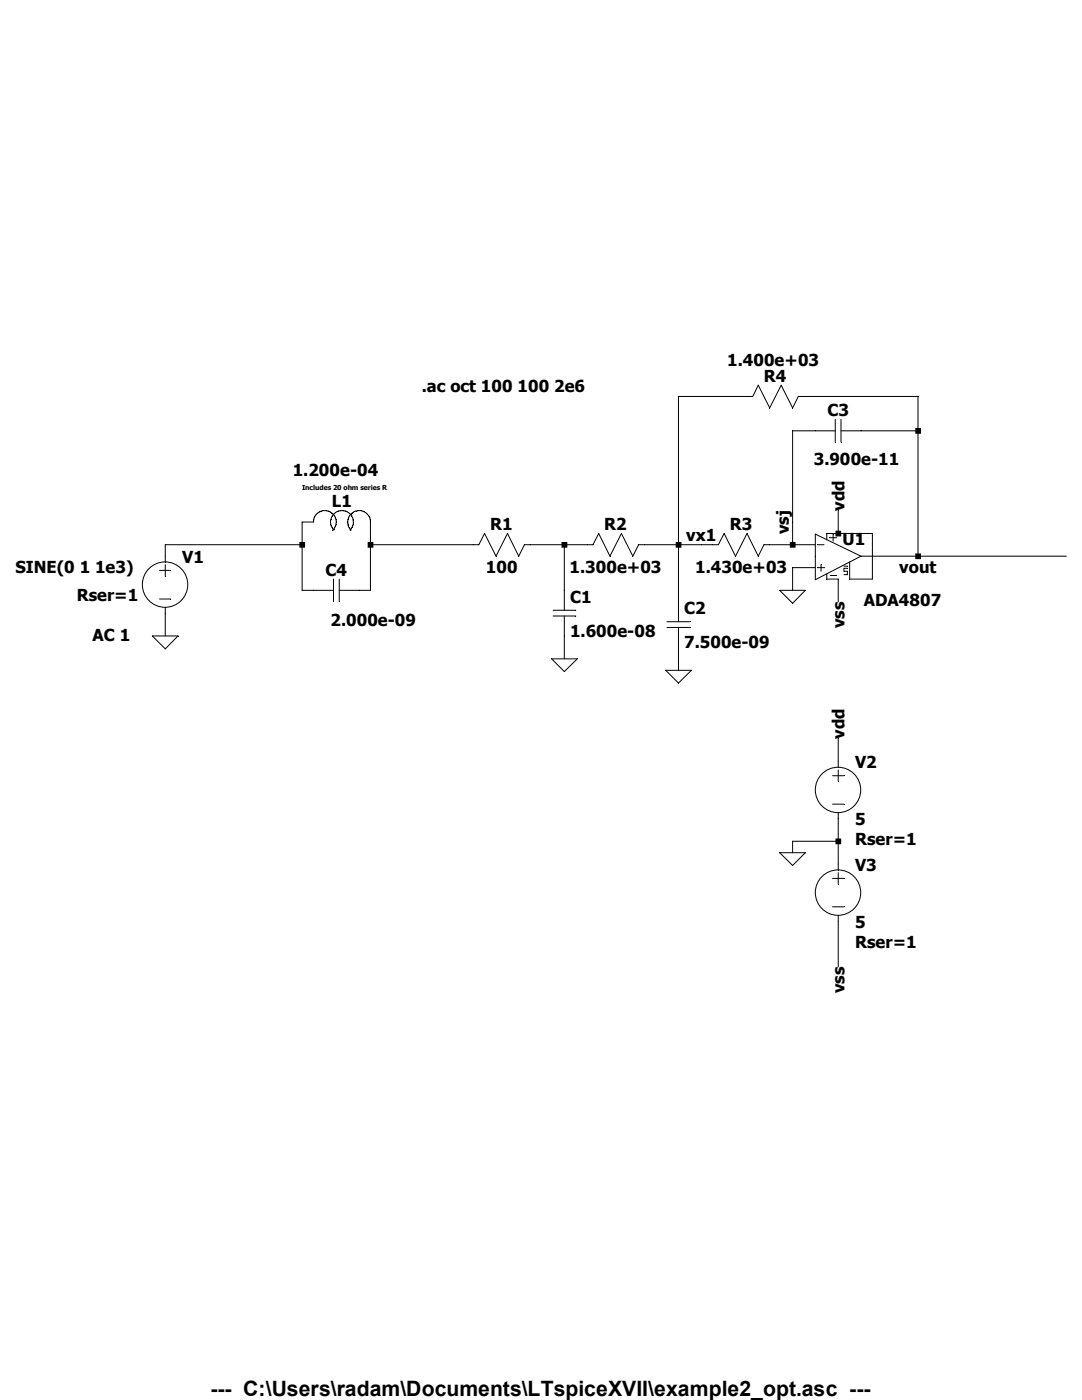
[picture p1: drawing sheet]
<svg xmlns="http://www.w3.org/2000/svg" width="216mm" height="279mm" viewBox="0 0 216 279" stroke-linecap="round" stroke-linejoin="round" font-family="sans-serif">
<g fill="none" stroke="#000" stroke-width=".2">
<path d="M166.7 86h-8.5v22.7M166.7 83.7v4.5M167.8 86h15.4M167.8 83.7v4.5M31.8 113.8h2.3M31.8 119.5h2.3M33 112.7v2.3M60.3 108.7h-27.3v3.4M66.4 105.8a2.27 2.27 0 0 0-.7-3.7 2.27 2.27 0 0 0-3.1 2.1h-2.3v13.6h6.2M66.5 115.6v4.5M66.6 105.8a2.28 2.28 0 0 1 0-3.2 2.28 2.28 0 0 1 3.3 0 2.28 2.28 0 0 1-.1 3.2M67.7 115.6v4.5"/>
<path d="M70.1 105.8a2.28 2.28 0 0 1 .5-3.7 2.28 2.28 0 0 1 3.3 1.8v13.9h-6.2M73.9 108.7h21.6l1.2-2.2 2.3 4.5 2.3-4.5 2.2 4.5 1.1-2.3h13.7l1.2-2.2 2.2 4.5 2.3-4.5 2.3 4.5 1.1-2.3h15.9l1.2-2.2 2.3 4.5 2.3-4.5 2.2 4.5 1.1-2.3h10.3M112.6 108.7v13.1M155.6 117.8h5.1l-2.5 2.6zM162.7 106.6l9.1 4.4-9.1 4.7zM162.7 113.3h-4.5v4.5M163.1 108.7h1.3M163.1 113.3h1.4M163.8 112.7v1.3M165 114.6v1h2.3v4.5M165 107.7v-1.2h9.1v9.1h-4.6v-3.5M165.5 107.3h1.5"/>
<path d="M165.7 114.9h1.3M166.2 106.6v1.4M167.3 101.9v4.6M168.4 113h.7M169.1 113.4h-.7v.6h.7v.7h-.7M171.8 111h41M183.2 111v-31.9h-23.9l-1.1 2.3-2.3-4.5-2.3 4.5-2.3-4.5-1.1 2.2h-14.8v45M30.4 126.9h5.1l-2.5 2.6zM33 121.2v5.7M110.1 131.5h5.1l-2.6 2.5zM110.4 121.8h4.5M110.4 122.9h4.5"/>
<path d="M112.6 122.9v8.6M132.8 133.8h5.2l-2.6 2.5zM133.1 124.1h4.6M133.1 125.2h4.6M135.4 125.2v8.6M166.1 154.8h2.3M167.3 147.4v5.7M167.3 153.7v2.3M155.6 170.2h5.1l-2.5 2.5zM166.1 160.5h2.3M166.1 175.3h2.3M167.3 162.2v11.4"/>
<path d="M167.3 174.2v2.2M167.3 167.9h-9.1v2.3M166.1 181h2.3M167.3 182.7v10.3"/>
<circle cx="32.9" cy="116.7" r="4.5"/>
<circle cx="167.2" cy="157.6" r="4.5"/>
<circle cx="167.2" cy="178.1" r="4.5"/>
</g>
<path d="M59.7 108.2h1.2v1.1h-1.2zM73.4 108.2h1.1v1.1h-1.1zM112.1 108.2h1.1v1.1h-1.1zM134.8 108.2h1.2v1.1h-1.2zM157.6 108.2h1.1v1.1h-1.1zM166.7 105.9h1.2v1.2h-1.2zM166.7 167.3h1.2v1.2h-1.2zM182.6 85.4h1.2v1.2h-1.2zM182.6 110.4h1.2v1.2h-1.2z" fill-rule="evenodd" fill="#000"/>
<text font-size="4.2" x="42" y="278.7">--- C:\Users\radam\Documents\LTspiceXVII\example2_opt.asc ---</text>
<g font-size="3.3">
<text x="145.1" y="73.1">1.400e+03</text>
<text x="152.4" y="76.2">R4</text>
<text x="84.2" y="78.2">.ac oct 100 100 2e6</text>
<text x="165.1" y="83">C3</text>
<text x="58.4" y="95">1.200e-04</text>
<text x="162.4" y="92.8">3.900e-11</text>
<text x="66.2" y="101.2">L1</text>
<text x="168.5" y="101.9" transform="rotate(-90 168.5 101.9)">vdd</text>
<text x="97.8" y="105.8">R1</text>
<text x="120.6" y="105.8">R2</text>
<text x="145.6" y="105.8">R3</text>
<text x="157.4" y="106.6" transform="rotate(-90 157.4 106.6)">vsj</text>
<text x="36.4" y="112.3">V1</text>
<text x="136.9" y="108">vx1</text>
<text x="168.1" y="108.8">U1</text>
<text x="3.1" y="114.4">SINE(0 1 1e3)</text>
<text x="64.9" y="114.9">C4</text>
<text x="96.9" y="114.3">100</text>
<text x="113.7" y="114.3">1.300e+03</text>
<text x="138.7" y="114.3">1.430e+03</text>
<text x="179.5" y="114.3">vout</text>
<text x="15.3" y="120">Rser=1</text>
<text x="66" y="124.8">2.000e-09</text>
<text x="113.7" y="120.3">C1</text>
<text x="136.5" y="122.6">C2</text>
<text x="168.5" y="125.4" transform="rotate(-90 168.5 125.4)">vss</text>
<text x="172.4" y="120.9">ADA4807</text>
<text x="18.5" y="128">AC 1</text>
<text x="113.7" y="127.1">1.600e-08</text>
<text x="136.5" y="129.4">7.500e-09</text>
<text x="168.5" y="147.4" transform="rotate(-90 168.5 147.4)">vdd</text>
<text x="170.6" y="153.3">V2</text>
<text x="170.6" y="164.7">5</text>
<text x="170.6" y="168.7">Rser=1</text>
<text x="170.6" y="173.8">V3</text>
<text x="170.6" y="185.2">5</text>
<text x="170.6" y="189.1">Rser=1</text>
<text x="168.5" y="198.2" transform="rotate(-90 168.5 198.2)">vss</text>
</g>
<text font-size="1.4" x="60.3" y="97.9">Includes 20 ohm series R</text>
</svg>
